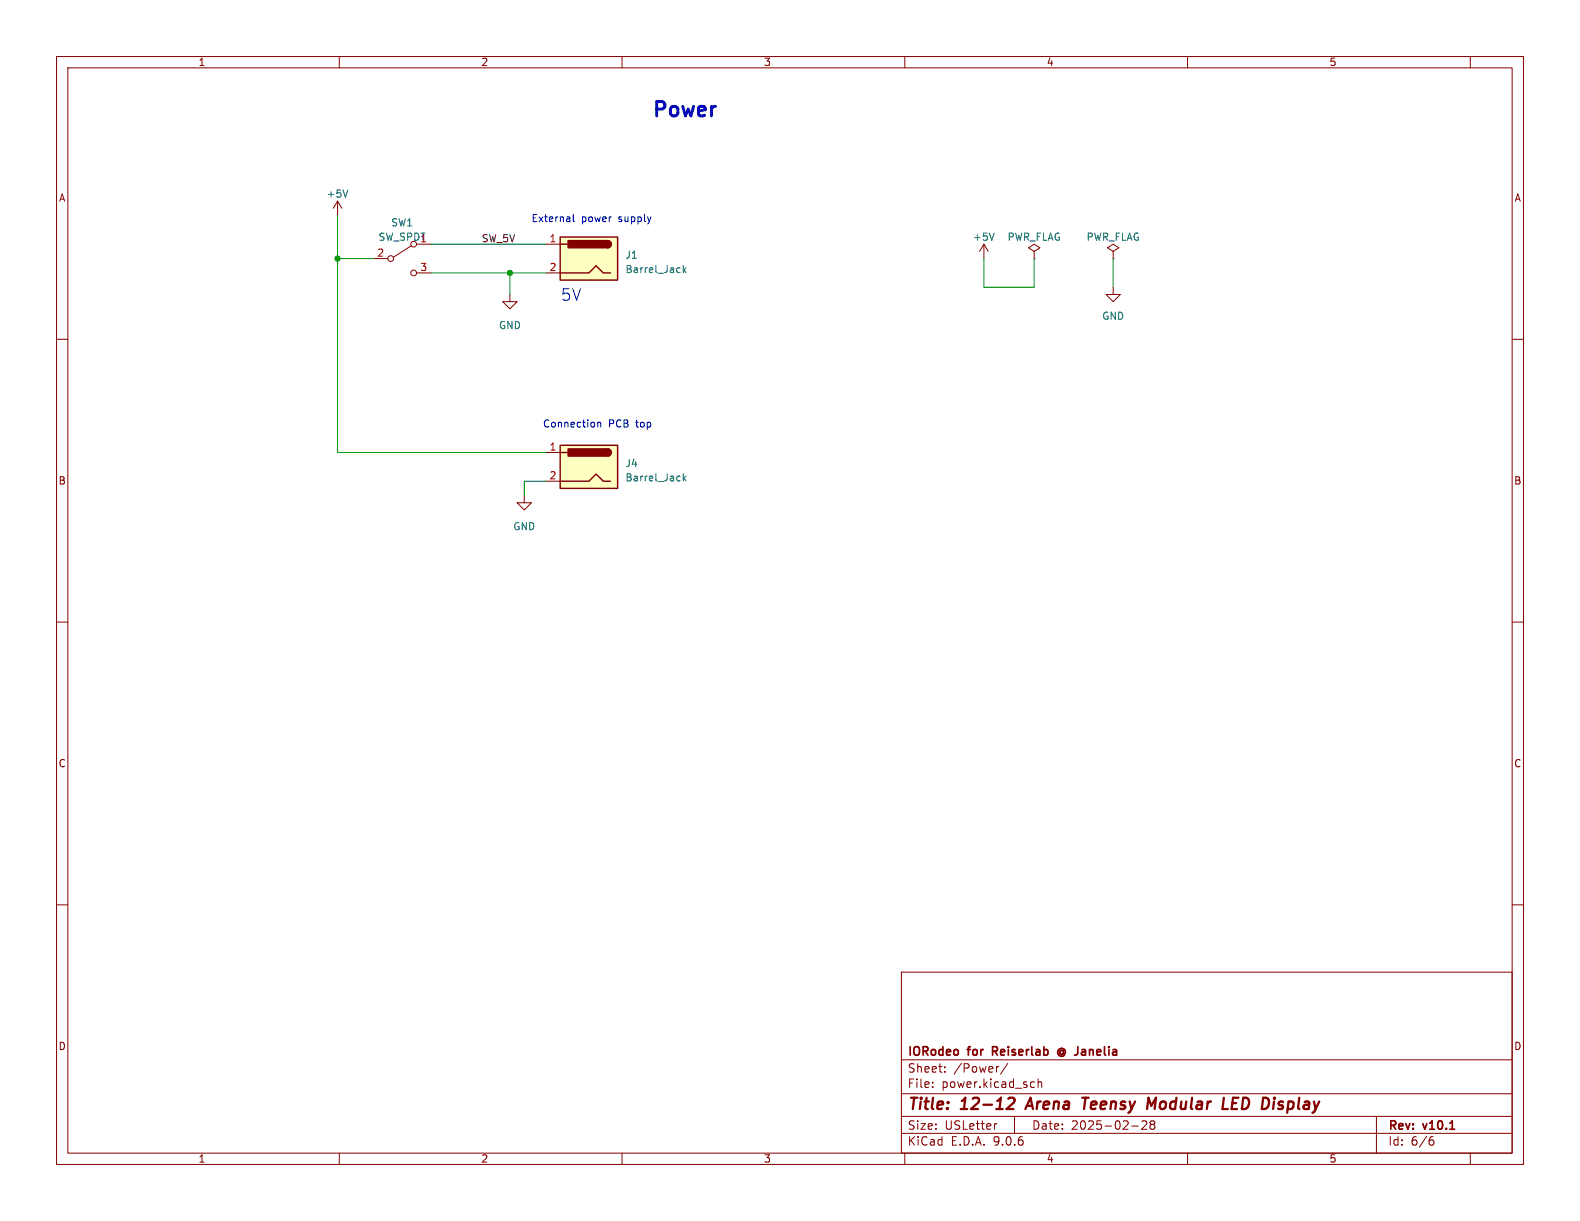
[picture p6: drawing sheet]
<svg xmlns="http://www.w3.org/2000/svg" width="279mm" height="216mm" viewBox="0 0 279 216" stroke-linecap="round" stroke-linejoin="round" font-family="sans-serif">
<g fill="none" stroke="#840000" stroke-width=".18">
<path d="M10 10h259.4v195.9h-259.4zM12 12h255.4v191.9h-255.4zM60 10v2M110 10v2M160 10v2M210 10v2M260 10v2M10 60h2M267.4 60h2M10 110h2M267.4 110h2M10 160h2"/>
<path d="M159.4 171.9h108v32h-108zM267.4 160h2M159.4 197.4h108M159.4 193.4h108M159.4 187.4h108M164.9 192.1v.2M164.9 191.4v.1M167.1 189.4v.2M167.1 188.7v.1M176.3 198.7l-.3 .1M176.6 188.6l-.2 .1M178.2 188l-1.3 1.9"/>
<path d="M179.4 197.4v3M182.5 191.3l.4 .1M182.9 192.2l-.4 .1M183.6 191.4l.2-.1 .3 .1 .1 .9M183.6 190.8v1.5M200.1 199.1h1.2M202.7 198.3v.5l-.8 .9h.9M203.4 198.3v.2l.2 .3M203.6 198.8l-.2 .3v.4l.2 .2 .5-.1 .1-.2-.1-.4-.2-.2M203.6 198.2l.5 .1 .1 .2-.3 .3M203.6 198.8h.3M243.4 197.4v6.5"/>
<path d="M60 203.9v2M110 203.9v2M159.4 200.4h108M160 203.9v2M210 203.9v2M253 201.6h.4l.2 .2-.1 .5-.5 .2M253.4 201l-.4 .1M260 203.9v2"/>
</g>
<path d="M178.3 194.3l.3-.2h.5a.45 .45 0 0 1 .3 .6l-.1 .3-1.3 1.1h1.2M182.2 194.1l-.9 2M191.4 194.1h1.1M191.9 194.1l-.2 2M203.6 195.5l.8-1.4-.2 2M217.9 195.1h.7M219 194.1h-1l-.2 2h.9M226 196l.6 .1M226.1 195.2l.3 .2h.2M226.4 194.8l-.3 .3" fill="none" stroke="#840000" stroke-width=".4"/>
<path d="M175.5 185.9h.6M176.1 185.1h-.6v1.5M188 185.8a.36 .36 0 0 0-.5 0 .36 .36 0 0 0 0 .5 .36 .36 0 0 0 .5 .1M188 185.4a.71 .71 0 0 0-1 .7 .71 .71 0 0 0 1 .6" fill="none" stroke="#840000" stroke-width=".3"/>
<path d="M99.1 41.9h10.1v7.6h-10.1z" fill="#ffffc2"/>
<path d="M99.1 41.9h10.1v7.6h-10.1zM99.1 48.3h5l1.3-1.3 1.3 1.3h1.2M99.1 43.2h1.2M107.4 42.5a.64 .64 0 0 1 .7 .7 .64 .64 0 0 1-.7 .6" fill="none" stroke="#840000" stroke-width=".25"/>
<g fill="#840000" stroke="#840000" stroke-width=".25">
<path d="M107.4 42.5a.64 .64 0 0 1 .7 .7 .64 .64 0 0 1-.7 .6z"/>
<path d="M100.5 42.5h6.9v1.3h-6.9z"/>
</g>
<path d="M96.5 43.2h2.6M96.5 48.3h2.6" fill="none" stroke="#840000" stroke-width=".18"/>
<path d="M120.8 46.9v1.3M120.9 47.7l.4 .5M121.3 47.4l-.5 .4" fill="none" stroke="#006464" stroke-width=".18"/>
<path d="M99.1 78.7h10.1v7.7h-10.1z" fill="#ffffc2"/>
<path d="M99.1 78.7h10.1v7.7h-10.1zM107.4 79.4a.64 .64 0 0 1 .7 .6 .64 .64 0 0 1-.7 .6M99.1 85.1h5l1.3-1.3 1.3 1.3h1.2M99.1 80h1.2" fill="none" stroke="#840000" stroke-width=".25"/>
<g fill="#840000" stroke="#840000" stroke-width=".25">
<path d="M107.4 79.4a.64 .64 0 0 1 .7 .6 .64 .64 0 0 1-.7 .6z"/>
<path d="M100.5 79.4h6.9v1.2h-6.9z"/>
</g>
<g fill="none" stroke="#840000" stroke-width=".18">
<path d="M59.7 35.6l-.8 1.2M59.7 35.6l.8 1.2M59.7 35.6v2.5M66 45.7h2.6M72.8 43.4l-3.2 2.1M73.7 43.2h2.5M73.7 48.3h2.5M90.2 52.1v1.2h1.2l-1.2 1.3-1.3-1.3h1.3M174 43.2l-.8 1.3M174 43.2l.8 1.3M174 43.2v2.5M182.9 44.5l1-.7-1-.6-1 .6 1 .7v1.2"/>
<path d="M182.9 45.7h.1M196.8 44.5l1.1-.7-1.1-.6-1 .6 1 .7v1.2M196.8 45.7h.1M196.8 50.8v1.3h1.3l-1.3 1.2-1.2-1.2h1.2M92.7 87.6v1.3h1.3l-1.3 1.3-1.3-1.3h1.3M96.5 80h2.6M96.5 85.1h2.6"/>
<circle cx="69.1" cy="45.7" r=".51"/>
<circle cx="73.2" cy="48.3" r=".51"/>
<circle cx="73.2" cy="43.2" r=".51"/>
</g>
<path d="M61.5 33.6l-.4 1.3M175.8 41.2l-.4 1.3M120.8 83.8v1.2M120.9 84.6l.4 .4M121.3 84.2l-.5 .5" fill="none" stroke="#006464" stroke-width=".18"/>
<path d="M59.7 38.1v41.9h36.8M59.7 45.7h6.3M76.2 48.3h20.3M76.2 43.2h20.3M90.2 48.3v3.8M174 45.7v5.1h8.9v-5.1M196.8 45.7v5.1M96.5 85.1h-3.8v2.5" fill="none" stroke="#009600" stroke-width=".18"/>
<path d="M101.4 37.9v1.1l.2 .2M105.7 74.7v.8M105.7 74.8l.2-.1h.3v.8" fill="none" stroke="#0000c2" stroke-width=".18"/>
<g fill="#009600" stroke="#009600" stroke-width=".18">
<circle cx="90.2" cy="48.3" r=".46"/>
<circle cx="59.7" cy="45.7" r=".46"/>
</g>
<text font-size="3.5" fill="#0000c2" x="115.2" y="20.8">Power</text>
<text font-size="2.8" fill="#0000c2" x="99.1" y="53.3">5V</text>
<g font-size="2.8" fill="#840000">
<text x="160.4" y="196.8">Title:</text>
<text x="170.1" y="196.8">12-12</text>
<text x="182.5" y="196.8">Arena</text>
<text x="193.1" y="196.8">Teensy</text>
<text x="205.3" y="196.8">Modular</text>
<text x="219.4" y="196.8">LED</text>
<text x="227.2" y="196.8">Display</text>
</g>
<g font-size="2.1" fill="#840000">
<text x="160.4" y="189.9">Sheet:</text>
<text x="160.4" y="187.1">IORodeo</text>
<text x="168.6" y="189.9">/Power/</text>
<text x="171.3" y="187.1">for</text>
<text x="176.2" y="187.1">Reiserlab</text>
<text x="188.3" y="187.1">@ Janelia</text>
<text x="160.4" y="192.6">File:</text>
<text x="166.5" y="192.6">power.kicad_sch</text>
<text x="160.4" y="202.8">KiCad</text>
<text x="160.4" y="200">Size:</text>
<text x="167.1" y="200">USLetter</text>
<text x="168.1" y="202.8">E.D.A.</text>
<text x="175.7" y="202.8">9.0.6</text>
<text x="182.4" y="200">Date:</text>
<text x="189.4" y="200">2025-02-28</text>
<text x="245.4" y="200.2">Rev:</text>
<text x="245.4" y="202.8">Id:</text>
<text x="249.5" y="202.8">6/6</text>
<text x="251.8" y="200.2">v10.1</text>
</g>
<g font-size="1.8" fill="#840000">
<text x="35" y="11.9">1</text>
<text x="85" y="11.9">2</text>
<text x="135" y="11.9">3</text>
<text x="185" y="11.9">4</text>
<text x="235" y="11.9">5</text>
<text x="10.3" y="35.9">A</text>
<text x="267.7" y="35.9">A</text>
<text x="10.3" y="85.9">B</text>
<text x="267.7" y="85.9">B</text>
<text x="10.3" y="135.9">C</text>
<text x="267.7" y="135.9">C</text>
<text x="10.3" y="185.9">D</text>
<text x="267.7" y="185.9">D</text>
<text x="35" y="205.8">1</text>
<text x="85" y="205.8">2</text>
<text x="135" y="205.8">3</text>
<text x="185" y="205.8">4</text>
<text x="235" y="205.8">5</text>
</g>
<g font-size="1.8" fill="#006464">
<text x="57.7" y="35.2">+5V</text>
<text x="69.1" y="40.2">SW1</text>
<text x="66.8" y="42.8">SW_SPDT</text>
<text x="74.2" y="42.9">1</text>
<text x="110.5" y="45.9">J1</text>
<text x="172" y="42.8">+5V</text>
<text x="178.1" y="42.8">PWR_FLAG</text>
<text x="192" y="42.8">PWR_FLAG</text>
<text x="110.5" y="48.5">Barrel_Jack</text>
<text x="88.1" y="58.4">GND</text>
<text x="194.8" y="56.7">GND</text>
<text x="110.5" y="82.8">J4</text>
<text x="110.5" y="85.3">Barrel_Jack</text>
<text x="90.7" y="94">GND</text>
</g>
<g font-size="1.8" fill="#0000c2">
<text x="93.9" y="39.5">External</text>
<text x="102.8" y="39.5">power</text>
<text x="109.5" y="39.5">supply</text>
<text x="95.9" y="75.8">Connection</text>
<text x="107.6" y="75.8">PCB</text>
<text x="112.6" y="75.8">top</text>
</g>
<g font-size="1.8" fill="#a90000">
<text x="66.6" y="45.5">2</text>
<text x="97.1" y="42.9">1</text>
<text x="74.2" y="48">3</text>
<text x="97.1" y="48">2</text>
<text x="97.1" y="79.8">1</text>
<text x="97.1" y="84.8">2</text>
</g>
<text font-size="1.8" fill="#0f0f0f" x="85.1" y="42.9">SW_5V</text>
</svg>
